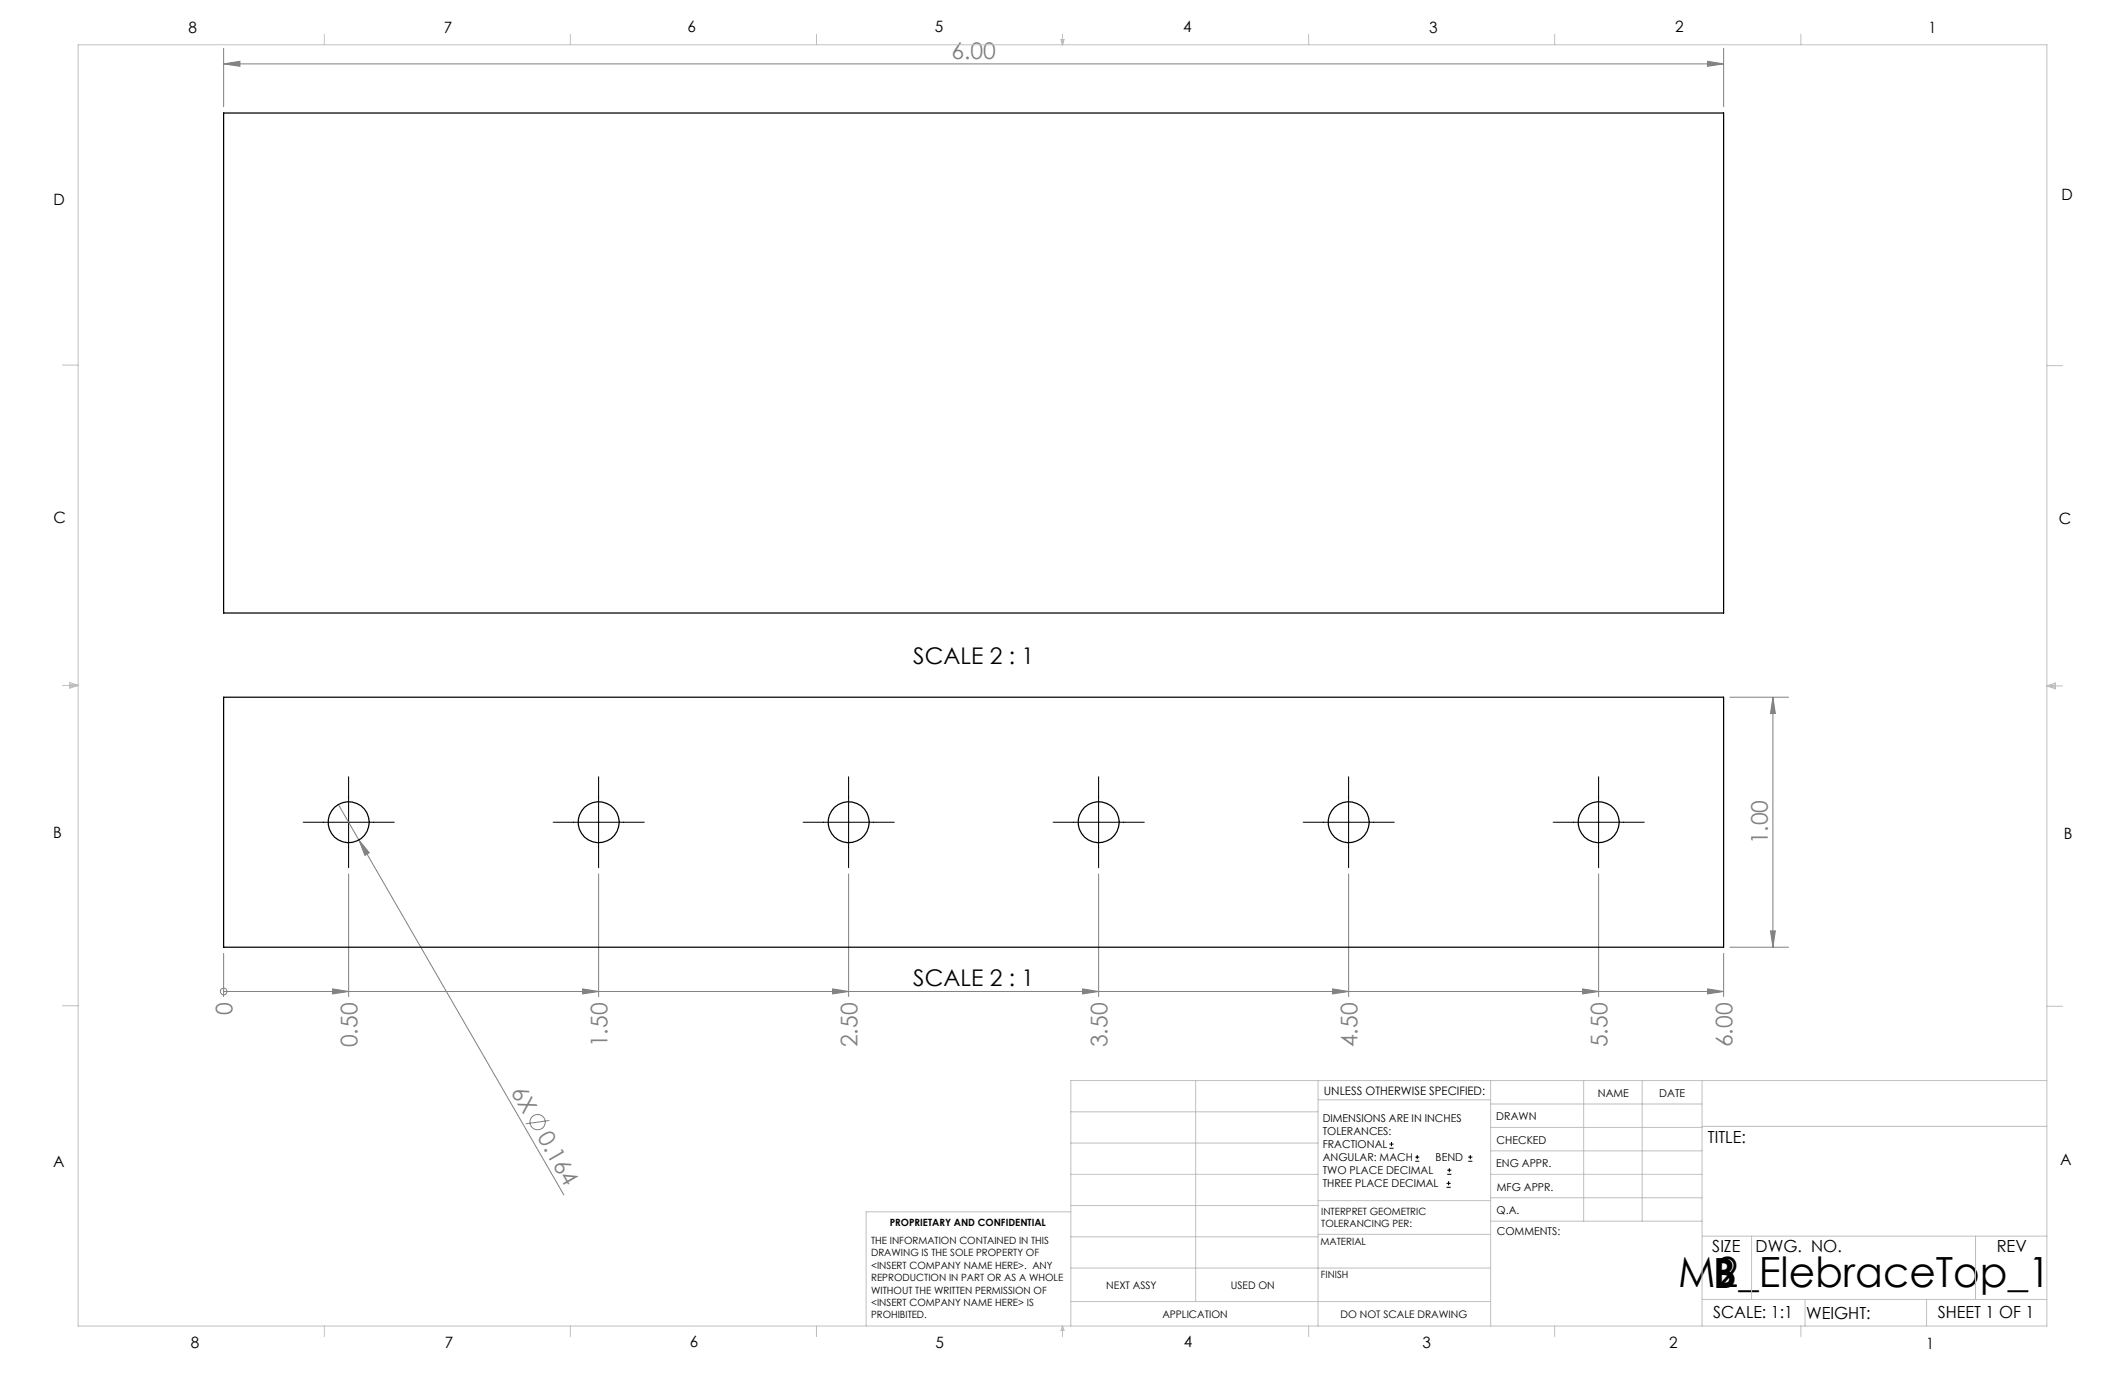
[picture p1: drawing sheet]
<svg xmlns="http://www.w3.org/2000/svg" width="432mm" height="279mm" viewBox="0 0 432 279" stroke-linecap="round" stroke-linejoin="round" font-family="sans-serif">
<g fill="none" stroke="#808080" stroke-width=".2">
<path d="M45.4 13l3.4-.5v1zM45.4 9.8v11.9M45.4 13h304.8M347 12.5l3.2 .5-3.2 .5zM350.2 9.8v11.9M351.5 141.7h11.9M360.3 141.7l.5 3.3h-1zM360.3 141.7v50.8M68.8 163.5l4.1 7.2M70.8 177.6v24.9M72.9 170.7l2.1 2.6-.8 .5zM72.9 170.7l41.7 72.1"/>
<path d="M121.6 177.6v24.9M172.4 177.6v24.9M223.2 177.6v24.9M274 177.6v24.9M324.8 177.6v24.9M45.4 193.7v8.8M350.2 193.7v8.8M351.5 192.5h11.9M359.8 189.2h1l-.5 3.3zM45.4 201.5h.1M45.4 201.5h304.8M67.6 200.9l3.2 .6-3.2 .5z"/>
<path d="M118.4 200.9l3.2 .6-3.2 .5zM169.2 200.9l3.2 .6-3.2 .5zM220 200.9l3.2 .6-3.2 .5zM270.8 200.9l3.2 .6-3.2 .5zM321.6 200.9l3.2 .6-3.2 .5zM347 200.9l3.2 .6-3.2 .5zM111.6 227.7l-4.7 .7"/>
<circle cx="45.5" cy="201.5" r=".68"/>
<circle cx="109.3" cy="228" r="1.56"/>
</g>
<g fill="none" stroke="#000" stroke-width=".2">
<path d="M70.8 157.8v18.5M121.6 157.8v18.5M172.4 157.8v18.5M223.2 157.8v18.5M274 157.8v18.5M324.8 157.8v18.5M61.6 167.1h18.5M112.4 167.1h18.5M163.2 167.1h18.5M214 167.1h18.5M264.8 167.1h18.5M315.6 167.1h18.5"/>
<path d="M282.3 233.3h.9M282.3 232.5h.9M282.8 232.1v.8M287.6 236h.8M287.6 235.1h.8M288 234.7v.8M294.1 238.6h.8M294.1 237.8h.8M294.5 237.4v.8M298.3 236h.9M298.3 235.1h.9M298.8 234.7v.8"/>
<path d="M293.9 241.3h.9M293.9 240.5h.9M294.4 240v.8"/>
</g>
<g fill="none" stroke="#c0c0c0" stroke-width=".2">
<path d="M15.9 9.1h400v260.4h-400zM65.9 6.9v2.2M115.9 6.9v2.2M165.9 6.9v2.2M215.6 8h.6l-.3 1.1zM215.7 8l.2 1.1M215.9 6.9v2.2M216 8l-.1 1.1M265.9 6.9v2.2M315.9 6.9v2.2M365.9 6.9v2.2M12.7 74.2h3.2"/>
<path d="M415.9 74.3h3.2M12.7 139.3h3.2M14.2 139.1l1.7 .2M14.2 138.7l1.7 .6-1.7 .5zM15.9 139.3l-1.7 .3M415.9 139.4h3.2M415.9 139.4l1.8-.6v1.2zM415.9 139.4l1.8 .3M417.7 139.2l-1.8 .2M12.7 204.4h3.2M243 219.6v44.9M267.8 219.6v49.9"/>
<path d="M302.9 219.6v49.9M321.8 219.6v28.5M333.7 219.6v28.5M345.9 219.6v49.9M415.9 204.5h3.2M415.9 219.6h-198.3v49.9M217.6 238.6h50.2M217.6 232.3h50.2M217.6 225.9h50.2M267.8 223.5h35.1M302.9 233.9h43M302.9 229.1h43"/>
<path d="M302.9 224.3h43M302.9 238.6h43M345.9 228.9h70M217.6 257.7h85.3M217.6 251.3h50.2M217.6 245h50.2M217.6 246.2h-41.6v23.3M267.8 250.8h35.1M267.8 244h35.1M302.9 248.1h43M302.9 243.4h43M345.9 251.2h70"/>
<path d="M355.9 251.2v12.9M401.4 251.2v12.9M65.9 269.5v2.1M115.9 269.5v2.1M165.9 269.5v2.1M215.9 269.5v2.1M215.9 269.5l.3 .8h-.6zM217.6 264.5h85.3M265.9 269.5v2.1M315.9 269.5v2.1M345.9 264.1h70M365.9 269.5v2.1"/>
<path d="M366.8 264.1v5.4M391.5 264.1v5.4"/>
</g>
<g fill="#808080">
<path d="M72.9 170.7l2.1 2.6-.8 .5z"/>
<path d="M67.6 200.9l3.2 .6-3.2 .5zM118.4 200.9l3.2 .6-3.2 .5zM169.2 200.9l3.2 .6-3.2 .5zM220 200.9l3.2 .6-3.2 .5zM270.8 200.9l3.2 .6-3.2 .5zM321.6 200.9l3.2 .6-3.2 .5zM347 200.9l3.2 .6-3.2 .5z"/>
<path d="M347 12.5l3.2 .5-3.2 .5zM45.4 13l3.4-.5v1z"/>
<path d="M360.3 141.7l.5 3.3h-1zM359.8 189.2h1l-.5 3.3z"/>
</g>
<g fill="none" stroke="#000" stroke-width=".25">
<path d="M45.4 23h304.8v101.6h-304.8zM45.4 141.7h304.8v50.8h-304.8z"/>
<circle cx="70.9" cy="167.1" r="4.2"/>
<circle cx="121.7" cy="167.1" r="4.2"/>
<circle cx="172.5" cy="167.1" r="4.2"/>
<circle cx="223.3" cy="167.1" r="4.2"/>
<circle cx="274.1" cy="167.1" r="4.2"/>
<circle cx="324.9" cy="167.1" r="4.2"/>
</g>
<g font-size="8.5">
<text x="341" y="261.6">M2_ElebraceTop_1</text>
<text x="348.1" y="261.8">B</text>
</g>
<g font-size="4.7" fill="#808080">
<text x="193.3" y="11.9">6.00</text>
<text x="359.3" y="171.6" transform="rotate(-90 359.3 171.6)">1.00</text>
<text x="47.2" y="206.3" transform="rotate(-90 47.2 206.3)">0</text>
<text x="72.6" y="212.8" transform="rotate(-90 72.6 212.8)">0.50</text>
<text x="123.4" y="212.8" transform="rotate(-90 123.4 212.8)">1.50</text>
<text x="174.2" y="212.8" transform="rotate(-90 174.2 212.8)">2.50</text>
<text x="225" y="212.8" transform="rotate(-90 225 212.8)">3.50</text>
<text x="275.8" y="212.8" transform="rotate(-90 275.8 212.8)">4.50</text>
<text x="326.6" y="212.8" transform="rotate(-90 326.6 212.8)">5.50</text>
<text x="352" y="212.8" transform="rotate(-90 352 212.8)">6.00</text>
<text x="103.7" y="221.8" transform="rotate(60 103.7 221.8)">6X</text>
<text x="109.1" y="231.1" transform="rotate(60 109.1 231.1)">0.164</text>
</g>
<g font-size="4.7">
<text x="185.6" y="134.9">SCALE 2 : 1</text>
<text x="185.6" y="200.3">SCALE 2 : 1</text>
</g>
<g font-size="3.4">
<text x="347.1" y="232.3">TITLE:</text>
<text x="347.9" y="254.3">SIZE</text>
<text x="356.7" y="254.4">DWG. NO.</text>
<text x="405.7" y="254.5">REV</text>
<text x="348.1" y="267.9">SCALE: 1:1</text>
<text x="367" y="268">WEIGHT:</text>
<text x="393.8" y="267.9">SHEET 1 OF 1</text>
</g>
<g font-size="3.2">
<text x="38.3" y="6.7">8</text>
<text x="90.2" y="6.7">7</text>
<text x="139.7" y="6.5">6</text>
<text x="190" y="6.5">5</text>
<text x="240.4" y="6.5">4</text>
<text x="290.4" y="6.7">3</text>
<text x="340.4" y="6.5">2</text>
<text x="391.9" y="6.7">1</text>
<text x="10.9" y="41.6">D</text>
<text x="418.9" y="40.7">D</text>
<text x="10.9" y="106.3">C</text>
<text x="418.4" y="106.4">C</text>
<text x="10.8" y="170.2">B</text>
<text x="419.4" y="170.6">B</text>
<text x="10.8" y="237.2">A</text>
<text x="418.6" y="236.8">A</text>
<text x="38.8" y="273.8">8</text>
<text x="90.4" y="273.8">7</text>
<text x="140.2" y="273.8">6</text>
<text x="190.1" y="273.9">5</text>
<text x="240.5" y="273.8">4</text>
<text x="289" y="273.9">3</text>
<text x="339.1" y="273.8">2</text>
<text x="391.4" y="274.1">1</text>
</g>
<text font-size="2.4" x="269" y="222.4">UNLESS OTHERWISE SPECIFIED:</text>
<g font-size="2.2">
<text x="268.8" y="228">DIMENSIONS ARE IN INCHES</text>
<text x="304.1" y="227.7">DRAWN</text>
<text x="324.7" y="222.9">NAME</text>
<text x="337.2" y="222.9">DATE</text>
<text x="268.8" y="230.6">TOLERANCES:</text>
<text x="268.8" y="233.3">FRACTIONAL</text>
<text x="304.1" y="232.6">CHECKED</text>
<text x="268.8" y="236">ANGULAR: MACH</text>
<text x="268.8" y="238.6">TWO PLACE DECIMAL</text>
<text x="291.7" y="236">BEND</text>
<text x="304" y="237.2">ENG APPR.</text>
<text x="268.8" y="241.3">THREE PLACE DECIMAL</text>
<text x="304.2" y="241.9">MFG APPR.</text>
<text x="304.1" y="246.7">Q.A.</text>
<text x="304.1" y="250.9">COMMENTS:</text>
</g>
<g font-size="2.1">
<text x="224.8" y="262">NEXT ASSY</text>
<text x="250.1" y="261.9">USED ON</text>
<text x="236.2" y="267.8">APPLICATION</text>
<text x="272.4" y="267.8">DO NOT SCALE DRAWING</text>
</g>
<g font-size="2">
<text x="180.8" y="249.2">PROPRIETARY AND CONFIDENTIAL</text>
<text x="268.5" y="246.8">INTERPRET GEOMETRIC</text>
<text x="268.5" y="249.4">TOLERANCING PER:</text>
<text x="177" y="252.8">THE INFORMATION CONTAINED IN THIS</text>
<text x="177" y="255.3">DRAWING IS THE SOLE PROPERTY OF</text>
<text x="177" y="257.8">&lt;INSERT COMPANY NAME HERE&gt;. ANY</text>
<text x="268.3" y="252.9">MATERIAL</text>
<text x="177" y="260.3">REPRODUCTION IN PART OR AS A WHOLE</text>
<text x="177" y="262.9">WITHOUT THE WRITTEN PERMISSION OF</text>
<text x="268.4" y="259.7">FINISH</text>
<text x="177" y="265.4">&lt;INSERT COMPANY NAME HERE&gt; IS</text>
<text x="177" y="267.9">PROHIBITED.</text>
</g>
</svg>
